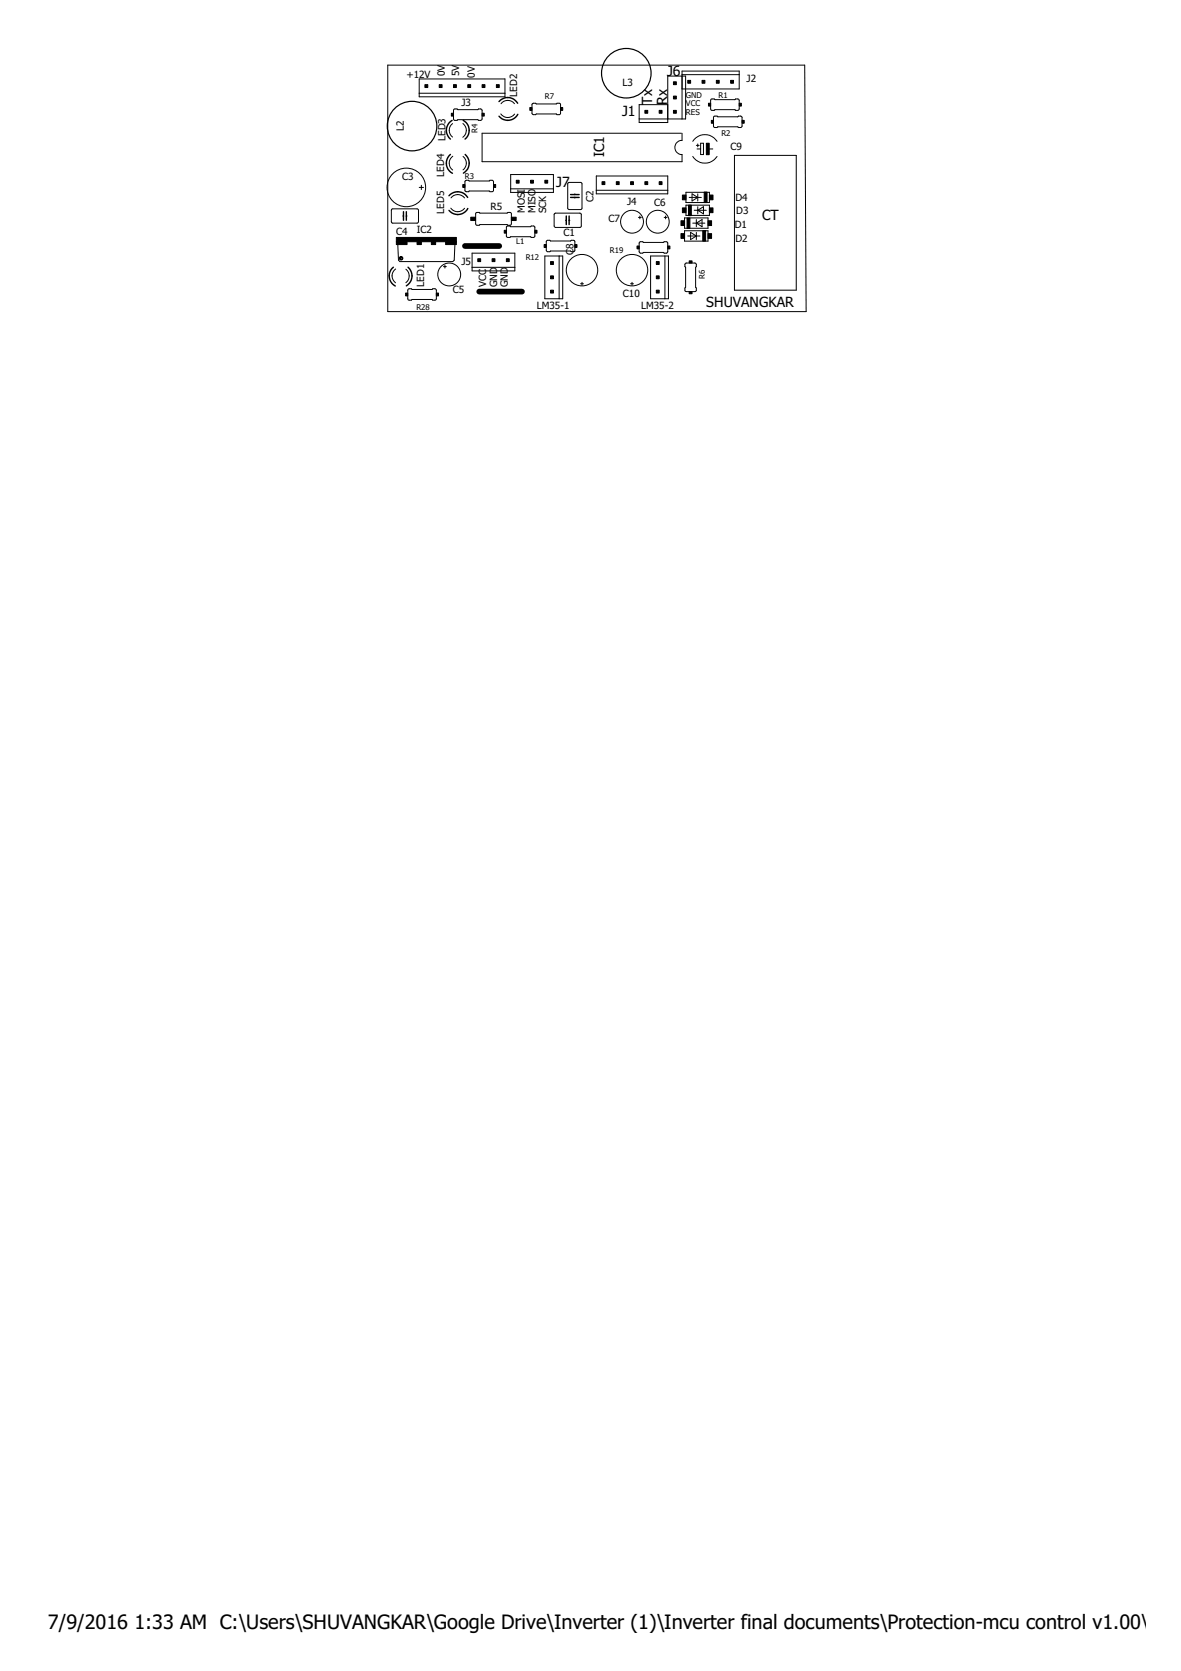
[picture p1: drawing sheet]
<svg xmlns="http://www.w3.org/2000/svg" width="210mm" height="297mm" viewBox="0 0 210 297" stroke-linecap="round" stroke-linejoin="round" font-family="sans-serif">
<g fill="none" stroke="#000" stroke-width=".18">
<path d="M68.9 11.6h74.1l.3 43.8h-74.4zM74.5 14h15.2v3.2h-15.2zM74.5 16.6h15.2M80.7 19.4l4.2 .1 .1-.1h.5l.2 .2v1.6l-.3 .2h-.4l-.1-.1h-3.5l-.2 .1h-.4l-.2-.3zM89 18.4a1.5 1.5 0 0 1 2.4 0M94.6 18.4l4.3 .1 .1-.1h.5l.1 .2v1.6l-.2 .2h-.4l-.1-.1h-3.6l-.1 .1h-.5l-.1-.3zM118.7 18.6h-5.1v3.2h5.1v-8.3h3.2v7.6h-8.3M121.2 15.8h10.2v-3.2h-10.2v8.5M121.2 13.3h10.2M126.4 17.7h4.2l.1-.1h.5l.2 .2v1.7l-.3 .1h-.4l-.1-.1h-3.5l-.2 .1h-.5l-.1-.2zM69.6 37.2l4.6-.1 .2 .3v2.1l-.3 .2-4.4-.1-.1-.2zM71.6 38.4h.1"/>
<path d="M72.2 38.4h.1M74.5 33.3h.8M74.9 32.9v.8M80.1 37a1.51 1.51 0 0 0 2.5 0M80.2 35.2a1.52 1.52 0 0 1 2.4 0M80.4 22a1.5 1.5 0 0 0 0 2.4M80.5 27.8a1.51 1.51 0 0 0 0 2.4M82.3 21.9a1.52 1.52 0 0 1 0 2.5M82.3 27.8a1.5 1.5 0 0 1 0 2.4M82.7 32.1l.6-.1 .1 .2h3.6l.1-.2 .4 .1 .2 .2v1.6l-.2 .2h-.4l-.1-.1h-3.6l-.1 .1h-.5l-.2-.3zM84.6 37.8l5.5 .1 .2-.1h.4l.2 .2v1.9l-.3 .1h-.3l-.2-.1h-4.8l-.1 .1h-.5l-.2-.2zM89 20.3a1.51 1.51 0 0 0 2.5 0"/>
<path d="M90.8 31h7.6v3.2h-7.6zM90.8 33.6h7.6M98.6 38l4.6-.1 .1 .2v2.2l-.2 .1h-4.4l-.2-.2zM100.5 39.2h.1M101 32.5l2.2-.1 .2 .2v4.4l-.1 .2-2.1 .1-.3-.2zM101.2 39.2h.1M102.2 34.5v.1M102.2 35.1v.1M106 31.3h12.7v3.2h-12.7zM106 33.8h12.7M113.5 38.7h.5M113.7 38.4v.5"/>
<path d="M118 38.7h.6M118.3 38.4v.5M121.1 23.7h-35.4v5h35.5v-1.2a1.26 1.26 0 0 1-1.3-1.3 1.26 1.26 0 0 1 1.3-1.2v-1.3M121.7 38.7h4.1v1.9h-4.1zM121.9 36.5h4.2v1.8h-4.2zM121.9 34.2h4.2v1.8h-4.2zM122.5 35.1h2.2M123 34.5l1 .6-1 .6zM123.1 25.1a2.56 2.56 0 0 1 4.3 0M123.1 27.8a2.56 2.56 0 0 0 4.3 0M123.1 39.7h2.2M123.4 37.4h2.1"/>
<path d="M123.8 39v1.3M123.8 39.7l1-.7v1.3zM123.8 25.8h.5M123.9 26.5h.6M124 37.4l1-.7v1.3zM124 25.6v.5M124 34.5v1.2M124 36.7v1.3M124.5 25.5h.5v2h-.5zM125.9 26.5h.8M126.9 20.7l4.2 .1 .2-.2 .4 .1 .2 .2v1.6l-.3 .2h-.3l-.2-.2h-3.5l-.2 .2-.4-.1-.2-.2zM130.5 27.6h11v24h-11z"/>
<path d="M70.3 47.8a1.51 1.51 0 0 0 0 2.5M70.7 43.3l.1 2.9 .3 .3h9.4l.2-.3 .2-2.9M72.1 47.9a1.5 1.5 0 0 1 0 2.3M72.5 51.4l.6-.1 .1 .2h3.6l.1-.2 .5 .1 .2 .2-.1 1.6-.2 .2h-.4l-.1-.2h-3.6l-.1 .2-.5-.1-.1-.2zM78.8 47.4h.5M79.1 47.1v.5M83.9 45h7.6v3.2h-7.6zM83.9 47.5h7.6M90.1 40.2l4.2 .1 .1-.1h.5l.2 .1v1.7l-.3 .2h-.4l-.1-.1h-3.5l-.2 .1h-.5l-.1-.2zM96.8 45.5h3.2v7.6h-3.2zM97.2 42.8h4.2l.1-.1h.5l.2 .3v1.6l-.3 .1h-.4l-.1-.1h-3.5l-.2 .1h-.4l-.2-.2zM99.4 45.5v7.6"/>
<path d="M103.2 50.4h.5M103.4 50.2v.5M112.1 50.4h.5M112.3 50.2v.5M113.7 43l4.2 .1 .1-.1h.5l.2 .2v1.6l-.3 .2h-.4l-.1-.1h-3.5l-.2 .1h-.5l-.1-.3zM115.6 45.5h3.2v7.6h-3.2zM118.2 45.5v7.6M121.7 41h4.1v1.9h-4.1zM121.8 46.8h1.7l.2 .1 .1 .5-.2 .1v3.6l.2 .1v.4l-.2 .2h-1.6l-.2-.1-.1-.5 .2-.1zM122.2 42h2.2M122.7 41.3l1.1 .7-1.1 .6zM123.8 41.3v1.3"/>
<circle cx="72.2" cy="33.3" r="3.4"/>
<circle cx="112.3" cy="39.4" r="2.03"/>
<circle cx="116.9" cy="39.4" r="2.03"/>
<circle cx="79.8" cy="48.8" r="2.03"/>
<circle cx="103.4" cy="48" r="2.79"/>
<circle cx="112.3" cy="48" r="2.79"/>
</g>
<path d="M82.6 43.7h6.1M85.2 51.8h7.6" fill="none" stroke="#000" stroke-width="1"/>
<g fill="none" stroke="#000" stroke-width=".25">
<path d="M88.7 18.1a2.04 2.04 0 0 1 3.3 .3M71.7 37.6v1.6M72.2 37.6v1.6M79.8 34.8a2.04 2.04 0 0 1 3.3 .3M80.1 27.5a2.03 2.03 0 0 0 .3 3.3M80.3 21.4a2.03 2.03 0 0 0-.2 3.3M82.3 21.4a2.03 2.03 0 0 1 .4 3.3M82.7 27.5a2.03 2.03 0 0 1-.3 3.3M83.1 37.1a2.02 2.02 0 0 1-3.3 .3M92 20.3a2.02 2.02 0 0 1-3.3 .4M100.6 38.4v1.5M101.2 38.4v1.5"/>
<path d="M101.4 35.1h1.5M101.4 34.6h1.5M69.9 47.5a2.01 2.01 0 0 0 .4 3.3M72.5 47.5a2.04 2.04 0 0 1-.3 3.3"/>
</g>
<path d="M71 45.7a.32 .32 0 0 1 .5 0 .32 .32 0 0 1-.1 .5 .32 .32 0 0 1-.4-.3l.1-.1a.19 .19 0 0 1 .3-.1 .19 .19 0 0 1 0 .3 .19 .19 0 0 1-.2 .1l-.2-.2z" fill-rule="evenodd" fill="#000" stroke="#000" stroke-width=".18"/>
<g fill="#000" stroke="#000" stroke-width=".18">
<path d="M75.5 15h.5v.6h-.5zM78.1 15h.5v.6h-.5zM80.6 15h.5v.6h-.5zM83.1 15h.6v.6h-.6zM85.7 15h.5v.6h-.5zM88.2 15h.5v.6h-.5zM94.2 19.1h.4v.5h-.4zM99.6 19.1h.4v.5h-.4zM114.6 19.6h.5v.5h-.5zM117.2 19.6h.5v.5h-.5zM119.7 19.6h.5v.5h-.5zM119.7 17.1h.5v.5h-.5z"/>
<path d="M119.7 14.5h.5v.5h-.5zM122.2 14.3h.5v.5h-.5zM124.8 14.3h.5v.5h-.5zM125.9 18.4h.4v.5h-.4zM127.3 14.3h.5v.5h-.5zM129.9 14.3h.5v.5h-.5zM131.4 18.4h.4v.5h-.4zM80.2 20.1h.4v.5h-.4zM82.3 32.8h.3v.5h-.3zM83.7 38.6h.8v.6h-.8zM85.7 20.1h.4v.5h-.4zM87.7 32.8h.4v.5h-.4z"/>
<path d="M90.9 38.6h.8v.6h-.8zM91.8 32h.5v.6h-.5zM94.3 32h.5v.6h-.5zM96.8 32h.5v.6h-.5zM107 32.3h.5v.5h-.5zM109.5 32.3h.5v.5h-.5zM112.1 32.3h.5v.5h-.5zM114.6 32.3h.5v.5h-.5zM117.2 32.3h.5v.5h-.5zM121 39.2h.7v.9h-.7zM121.3 37h.6v.8h-.6zM121.3 34.7h.6v.8h-.6z"/>
<path d="M122.1 38.8h.5v1.8h-.5zM122.4 36.5h.5v1.8h-.5zM125.2 34.1h.5v1.9h-.5zM125.5 25.5h.5v2h-.5zM125.8 39.2h.7v.9h-.7zM126.1 37h.6v.8h-.6zM126.1 34.7h.6v.8h-.6zM126.4 21.4h.4v.5h-.4zM131.9 21.4h.4v.5h-.4zM70.4 42.2h10.7v.8h-10.7zM70.4 43h1.9v.5h-1.9zM72.1 52.1h.4v.5h-.4z"/>
<path d="M74.1 43h.8v.5h-.8zM76.7 43h.7v.5h-.7zM77.6 52.1h.3v.5h-.3zM79.2 43h1.9v.5h-1.9zM84.9 46h.5v.5h-.5zM87.5 46h.5v.5h-.5zM89.6 40.9h.4v.5h-.4zM90 46h.5v.5h-.5zM95.1 40.9h.3v.5h-.3zM96.7 43.5h.4v.5h-.4zM97.9 51.6h.5v.5h-.5zM97.9 49h.5v.6h-.5z"/>
<path d="M97.9 46.5h.5v.5h-.5zM102.2 43.5h.4v.5h-.4zM113.2 43.7h.4v.5h-.4zM116.6 51.6h.6v.5h-.6zM116.6 49h.6v.6h-.6zM116.6 46.5h.6v.5h-.6zM118.7 43.7h.4v.5h-.4zM121 41.5h.7v.9h-.7zM122.5 46.4h.5v.4h-.5zM122.5 51.8h.5v.4h-.5zM124.9 41h.5v1.9h-.5zM125.8 41.5h.7v.9h-.7z"/>
</g>
<g fill="none" stroke="#000" stroke-width=".21">
<circle cx="111.3" cy="13" r="4.4"/>
<circle cx="73.2" cy="22.4" r="4.4"/>
</g>
<g font-size="3.5">
<text x="8.5" y="289.6">7/9/2016</text>
<text x="23.9" y="289.6">1:33 AM C:\Users\SHUVANGKAR\Google Drive\Inverter (1)\Inverter final documents\Protection-mcu control v1.00\prote</text>
</g>
<g font-size="2.5">
<text x="118.6" y="13.5">J6</text>
<text x="110.6" y="20.6">J1</text>
<text x="115.9" y="18.6" transform="rotate(-90 115.9 18.6)">Tx</text>
<text x="118.6" y="18.6" transform="rotate(-90 118.6 18.6)">Rx</text>
<text x="107.4" y="28" transform="rotate(-90 107.4 28)">IC1</text>
<text x="98.9" y="33.3">J7</text>
<text x="135.4" y="39.2">CT</text>
<text x="125.5" y="54.6">SHUVANGKAR</text>
</g>
<g font-size="1.8">
<text x="72.2" y="13.8">+12V</text>
<text x="79.1" y="13.5" transform="rotate(-90 79.1 13.5)">0V</text>
<text x="81.6" y="13.5" transform="rotate(-90 81.6 13.5)">5V</text>
<text x="84.4" y="13.8" transform="rotate(-90 84.4 13.8)">0V</text>
<text x="91.9" y="17.2" transform="rotate(-90 91.9 17.2)">LED2</text>
<text x="110.6" y="15.2">L3</text>
<text x="132.7" y="14.5">J2</text>
<text x="71.8" y="23.3" transform="rotate(-90 71.8 23.3)">L2</text>
<text x="82" y="18.9">J3</text>
<text x="79.2" y="25.1" transform="rotate(-90 79.2 25.1)">LED3</text>
<text x="129.9" y="26.7">C9</text>
<text x="71.5" y="32.1">C3</text>
<text x="78.9" y="31.4" transform="rotate(-90 78.9 31.4)">LED4</text>
<text x="105.5" y="35.9" transform="rotate(-90 105.5 35.9)">C2</text>
<text x="130.7" y="35.7">D4</text>
<text x="70.4" y="41.7">C4</text>
<text x="74.1" y="41.5">IC2</text>
<text x="78.9" y="38" transform="rotate(-90 78.9 38)">LED5</text>
<text x="87.2" y="37.4">R5</text>
<text x="93.3" y="37.9" transform="rotate(-90 93.3 37.9)">MOSI</text>
<text x="95.2" y="37.9" transform="rotate(-90 95.2 37.9)">MISO</text>
<text x="97.1" y="37.9" transform="rotate(-90 97.1 37.9)">SCK</text>
<text x="100.1" y="41.9">C1</text>
<text x="108.1" y="39.4">C7</text>
<text x="111.5" y="36.4">J4</text>
<text x="116.3" y="36.6">C6</text>
<text x="130.6" y="40.6">D1</text>
<text x="130.9" y="38">D3</text>
<text x="82" y="47.1">J5</text>
<text x="101.9" y="45.4" transform="rotate(-90 101.9 45.4)">C8</text>
<text x="130.7" y="43.1">D2</text>
<text x="75.4" y="51" transform="rotate(-90 75.4 51)">LED1</text>
<text x="80.5" y="52.1">C5</text>
<text x="86.4" y="51.1" transform="rotate(-90 86.4 51.1)">VCC</text>
<text x="88.3" y="51.1" transform="rotate(-90 88.3 51.1)">GND</text>
<text x="90.2" y="51.1" transform="rotate(-90 90.2 51.1)">GND</text>
<text x="110.7" y="52.9">C10</text>
<text x="95.4" y="54.9">LM35-1</text>
<text x="113.9" y="54.9">LM35-2</text>
</g>
<g font-size="1.4">
<text x="96.8" y="17.6">R7</text>
<text x="121.9" y="17.3">GND</text>
<text x="127.7" y="17.3">R1</text>
<text x="84.9" y="23.7" transform="rotate(-90 84.9 23.7)">R4</text>
<text x="121.9" y="18.9">VCC</text>
<text x="121.9" y="20.4">RES</text>
<text x="128.2" y="24.2">R2</text>
<text x="82.6" y="31.8">R3</text>
<text x="91.8" y="43.4">L1</text>
<text x="93.4" y="46.3">R12</text>
<text x="108.4" y="45">R19</text>
<text x="125.3" y="49.6" transform="rotate(-90 125.3 49.6)">R6</text>
<text x="74" y="55.1">R28</text>
</g>
</svg>
